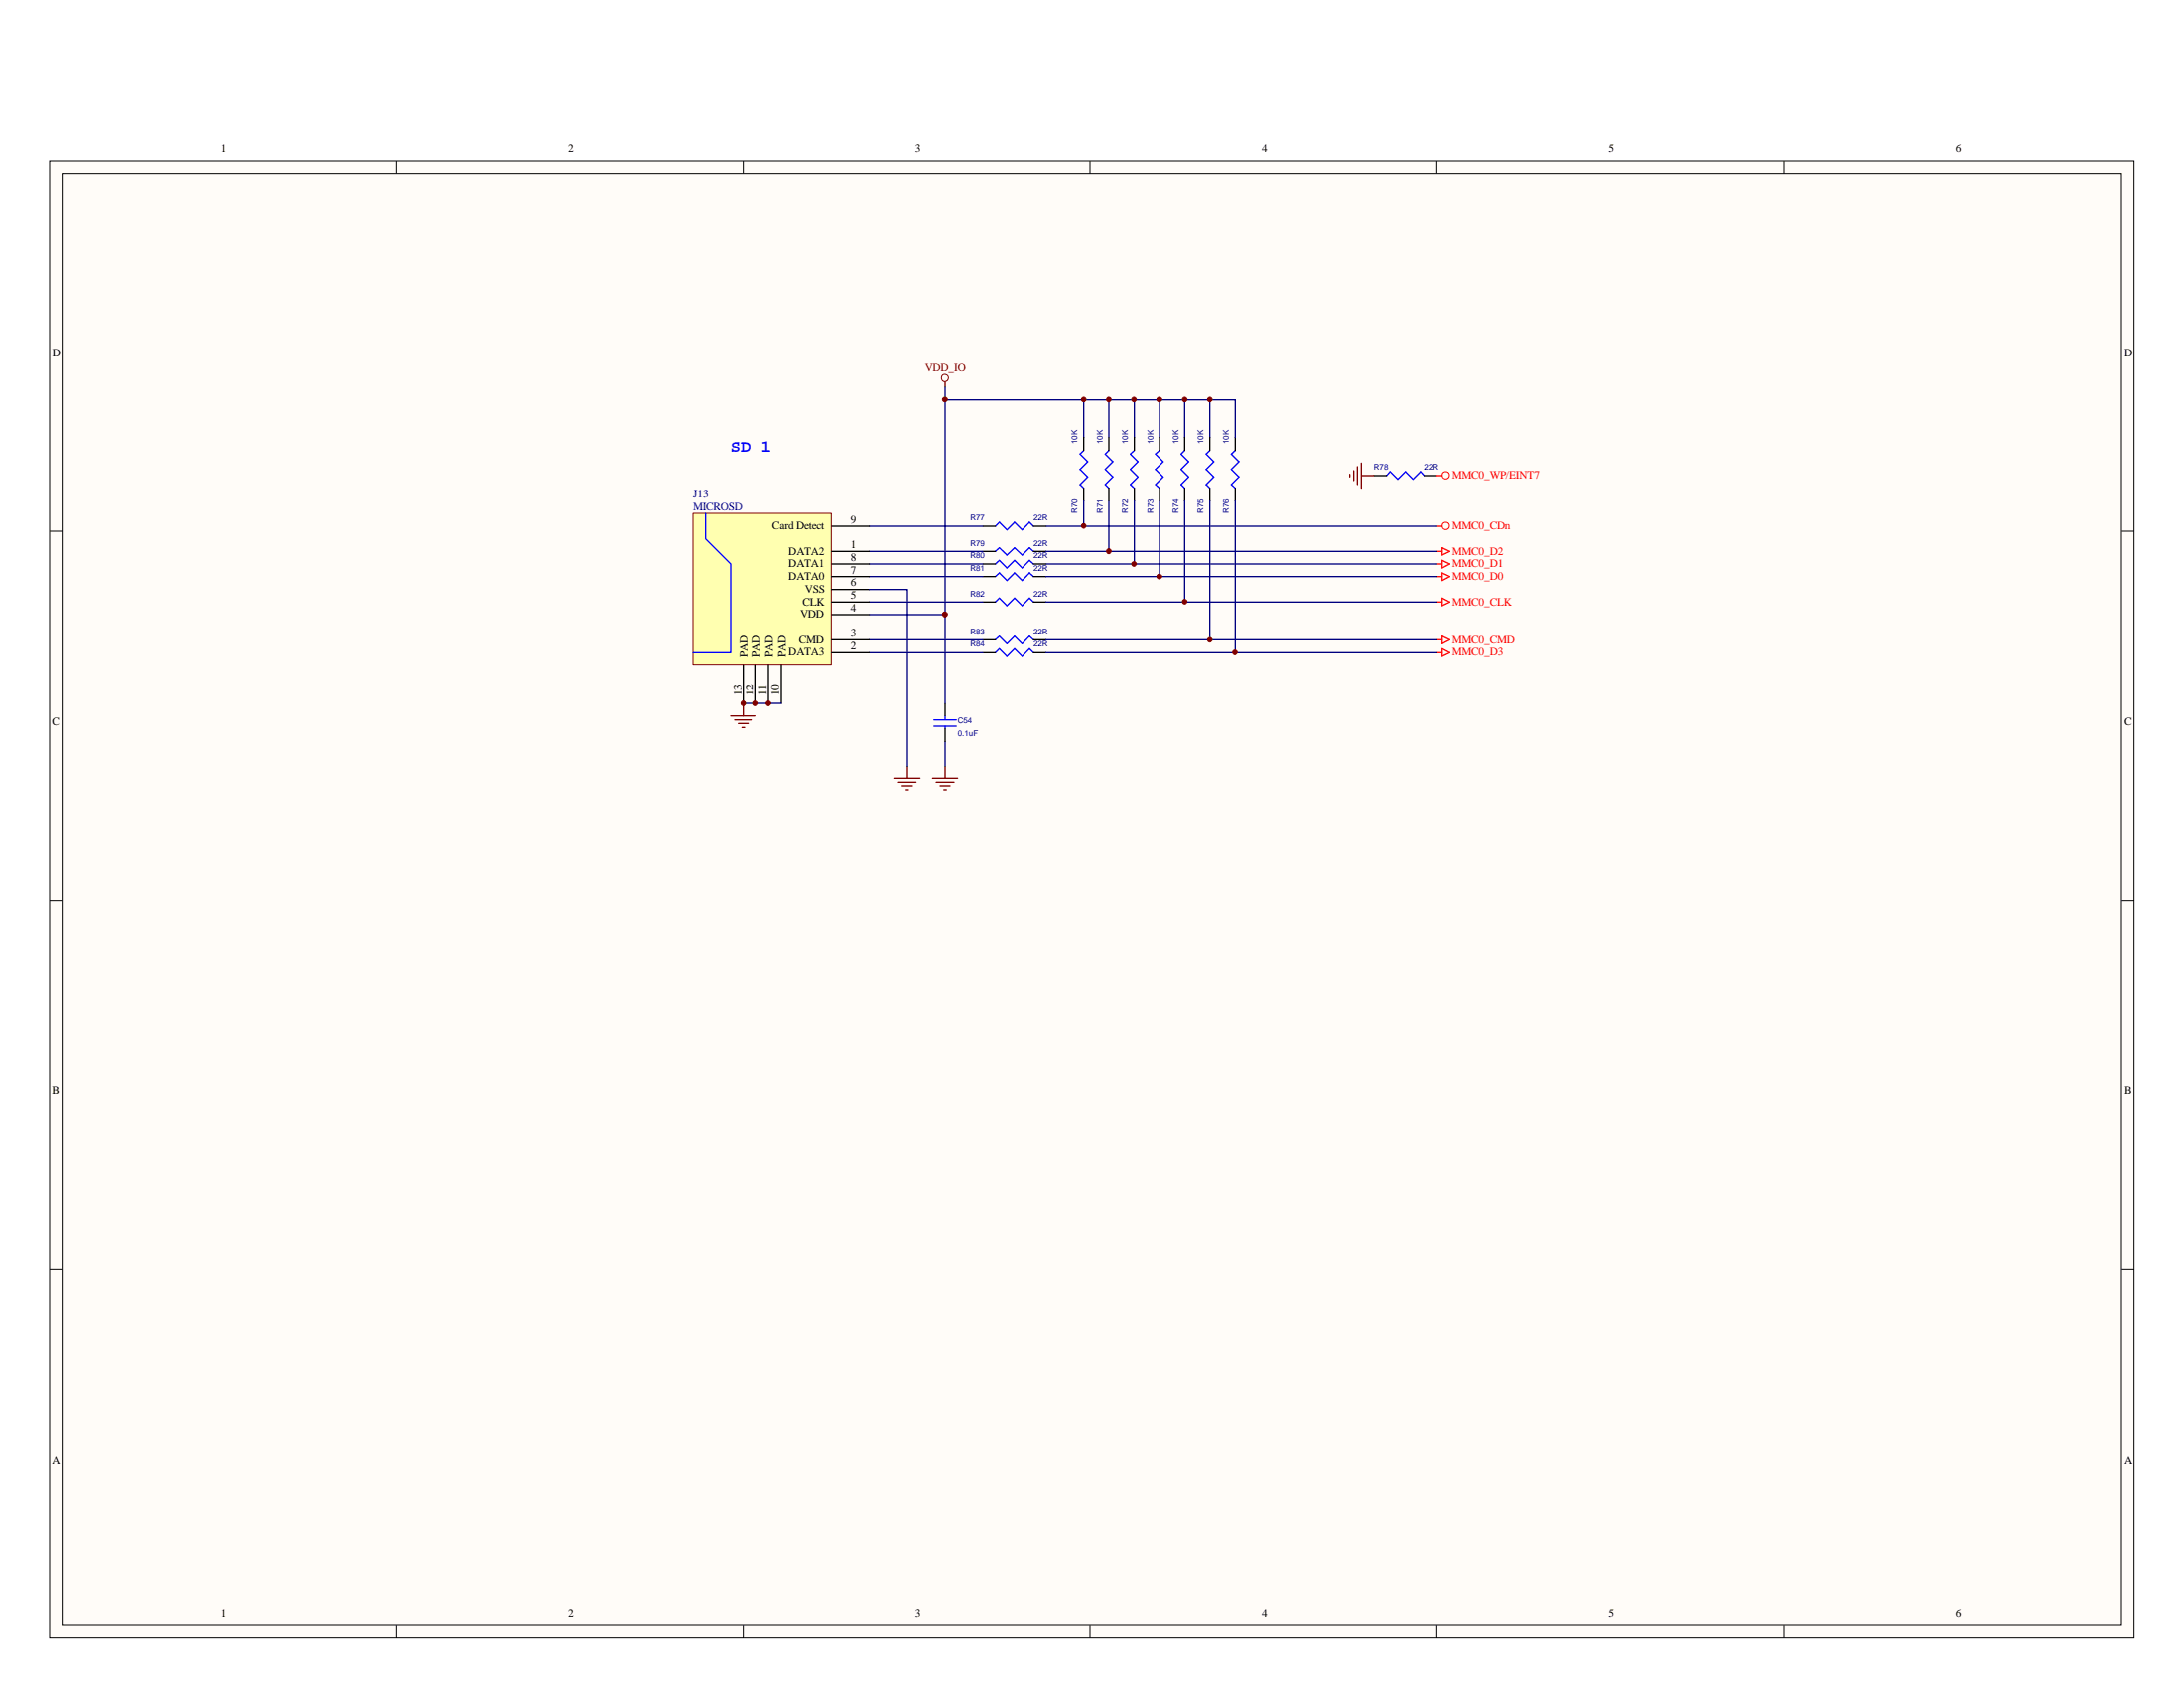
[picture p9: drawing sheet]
<svg xmlns="http://www.w3.org/2000/svg" width="279mm" height="216mm" viewBox="0 0 279 216" stroke-linecap="round" stroke-linejoin="round" font-family="sans-serif">
<path d="M6.3 20.6h266.7v188.9h-266.7z" fill="#fffcf8"/>
<g fill="none" stroke="#000" stroke-width=".13">
<path d="M6.3 20.6h266.7v188.9h-266.7zM8 22.2h263.4v185.7h-263.4zM50.7 20.6v1.6M95.1 20.6v1.6M139.4 20.6v1.6M183.8 20.6v1.6M228.2 20.6v1.6M6.3 67.9h1.7M271.4 67.9h1.6M6.3 115.1h1.7M271.4 115.1h1.6M6.3 162.3h1.7"/>
<path d="M271.4 162.3h1.6M50.7 207.9v1.6M95.1 207.9v1.6M139.4 207.9v1.6M183.8 207.9v1.6M228.2 207.9v1.6"/>
</g>
<g fill="none" stroke="#000080" stroke-width=".17">
<path d="M120.9 51.1h21v4.9M138.6 51.1v4.9M141.9 51.1h16.1v4.9M145.1 51.1v4.9M148.3 51.1v4.9M151.6 51.1v4.9M154.8 51.1v4.9M111.2 72.1h14.5M111.2 73.7h14.5M111.2 77h14.5M111.2 70.5h14.5M111.2 67.3h14.5"/>
<path d="M111.2 81.8h14.5M111.2 83.5h14.5M120.9 94.8v3.2"/>
</g>
<g fill="none" stroke="#00f" stroke-width=".17">
<path d="M138.6 57.6l-.4 .5 .9 1-.9 .9 .9 1-.9 1 .4 .4M141.9 57.6l-.5 .5 1 1-1 .9 1 1-1 1 .5 .4M145.1 57.6l-.5 .5 1 1-1 .9 1 1-1 1 .5 .4M148.3 57.6l-.5 .5 1 1-1 .9 1 1-1 1 .5 .4M151.6 57.6l-.5 .5 1 1-1 .9 1 1-1 1 .5 .4M154.8 57.6l-.5 .5 1 1-1 .9 1 1-1 1 .5 .4M158 57.6l-.5 .5 1 1-1 .9 1 1-1 1 .5 .4M127.3 67.3l.5-.5 1 1 1-1 1 1 .9-1 .5 .5M127.3 70.5l.5-.4 1 .9 1-.9 1 .9 .9-.9 .5 .4M127.3 72.1l.5-.4 1 .9 1-.9 1 .9 .9-.9 .5 .4M127.3 73.7l.5-.4 1 1 1-1 1 1 .9-1 .5 .4M127.3 77l.5-.5 1 1 1-1 1 1 .9-1 .5 .5"/>
<path d="M177.4 60.8l.4-.5 1 1 1-1 1 1 .9-1 .5 .5M119.5 92h2.8M119.5 92.8h2.8M120.9 91.5v.5M120.9 92.8v.4M127.3 83.5l.5-.5 1 .9 1-.9 1 .9 .9-.9 .5 .5M127.3 81.8l.5-.4 1 .9 1-.9 1 .9 .9-.9 .5 .4"/>
</g>
<g fill="none" stroke="#000" stroke-width=".17">
<path d="M138.6 56v1.6M141.9 56v1.6M145.1 56v1.6M148.3 56v1.6M151.6 56v1.6M154.8 56v1.6M158 56v1.6M125.7 67.3h1.6M125.7 70.5h1.6M125.7 72.1h1.6M125.7 73.7h1.6M125.7 77h1.6"/>
<path d="M132.2 67.3h1.6M132.2 70.5h1.6M132.2 72.1h1.6M132.2 73.7h1.6M132.2 77h1.6M138.6 62.4v1.7M141.9 62.4v1.7M145.1 62.4v1.7M148.3 62.4v1.7M151.6 62.4v1.7M154.8 62.4v1.7M158 62.4v1.7"/>
<path d="M175.8 60.8h1.6M182.2 60.8h1.6M120.9 89.9v1.6M120.9 93.2v1.6M125.7 83.5h1.6M125.7 81.8h1.6M132.2 83.5h1.6M132.2 81.8h1.6"/>
</g>
<g fill="none" stroke="#800000" stroke-width=".17">
<path d="M120.9 48.9v.6M93.5 91.5h3.2M94 92h2.2M94.4 92.5h1.3M94.9 93h.3M95.1 89.9v1.6M114.5 99.6h3.2M116.1 98v1.6M119.3 99.6h3.2M120.9 98v1.6M114.9 100.1h2.3M115.4 100.6h1.3"/>
<path d="M115.9 101.1h.3M119.8 100.1h2.2M120.3 100.6h1.2M120.7 101.1h.4"/>
</g>
<circle cx="120.9" cy="48.3" r=".46" fill="none" stroke="#800000" stroke-width=".13"/>
<g fill="none" stroke="#f00" stroke-width=".17">
<path d="M183.8 72.1h.7M183.8 70.5h.7M183.8 67.3h.7M183.8 73.7h.7M183.8 77h.7M183.8 60.8h.7M184.5 71.7l1 .4-1 .5zM184.5 70.1l1 .4-1 .5zM184.5 73.3l1 .4-1 .6zM184.5 76.5l1 .5-1 .5zM183.8 81.8h.7M183.8 83.5h.7"/>
<path d="M184.5 81.4l1 .4-1 .5zM184.5 83l1 .5-1 .4z"/>
</g>
<g fill="none" stroke="#f00" stroke-width=".13">
<circle cx="184.9" cy="67.3" r=".47"/>
<circle cx="184.9" cy="60.8" r=".47"/>
</g>
<path d="M88.7 65.7h17.6v19.3h-17.6z" fill="#ffffb0"/>
<path d="M88.6 65.7h17.7v19.3h-17.7z" fill="none" stroke="#800000" stroke-width=".13"/>
<g fill="none" stroke="#000" stroke-width=".17">
<path d="M106.4 67.3h4.8M106.4 72.1h4.8M106.4 73.7h4.8M106.4 75.4h4.8M106.4 77h4.8M106.4 78.6h4.8M106.4 70.5h4.8M95.1 85.1v4.8M96.7 85.1v4.8M98.3 85.1v4.8M99.9 85.1v4.8M106.4 81.8h4.8"/>
<path d="M106.4 83.5h4.8"/>
</g>
<path d="M90.3 65.7v3.2l3.2 3.2v11.4h-4.9" fill="none" stroke="#00f" stroke-width=".17"/>
<g fill="none" stroke="#000080" stroke-width=".17">
<path d="M120.9 49.5v29.1h-9.7M111.2 75.4h4.9v22.6M120.9 78.6v11.3M133.8 67.3h50M133.8 70.5h50M133.8 72.1h50M133.8 73.7h50M133.8 77h50M138.6 64.1v3.2M141.9 64.1v6.4M145.1 64.1v8M148.3 64.1v9.6"/>
<path d="M151.6 64.1v12.9M154.8 64.1v17.7M158 64.1v19.4M95.1 89.9h4.8M133.8 81.8h50M133.8 83.5h50"/>
</g>
<path d="M173.7 59.7v2.3M174.2 59.2v3.2M172.7 60.7v.3M173.2 60.2v1.3M174.2 60.8h1.6" fill="none" stroke="#800000" stroke-width=".17"/>
<g fill="#800000" stroke="#800000" stroke-width=".13">
<circle cx="154.8" cy="51.1" r=".3"/>
<circle cx="145.1" cy="51.1" r=".3"/>
<circle cx="138.6" cy="51.1" r=".3"/>
<circle cx="148.3" cy="51.1" r=".31"/>
<circle cx="151.6" cy="51.1" r=".3"/>
<circle cx="120.9" cy="51.1" r=".31"/>
<circle cx="141.9" cy="51.1" r=".3"/>
<circle cx="95.1" cy="89.9" r=".3"/>
<circle cx="98.3" cy="89.9" r=".3"/>
<circle cx="96.7" cy="89.9" r=".3"/>
<circle cx="120.9" cy="78.6" r=".32"/>
<circle cx="138.6" cy="67.3" r=".3"/>
<circle cx="141.8" cy="70.5" r=".31"/>
<circle cx="145.1" cy="72.1" r=".3"/>
<circle cx="148.3" cy="73.7" r=".31"/>
<circle cx="151.6" cy="77" r=".3"/>
<circle cx="154.8" cy="81.8" r=".3"/>
<circle cx="158" cy="83.4" r=".3"/>
</g>
<text font-size="2.2" fill="#00f" x="93.5" y="57.7">SD 1</text>
<g font-size="1.4">
<text x="28.3" y="19.4">1</text>
<text x="72.6" y="19.4">2</text>
<text x="117.1" y="19.4">3</text>
<text x="161.4" y="19.4">4</text>
<text x="205.8" y="19.4">5</text>
<text x="250.1" y="19.4">6</text>
<text x="6.7" y="45.6">D</text>
<text x="271.8" y="45.6">D</text>
<text x="98.8" y="67.7">Card Detect</text>
<text x="100.9" y="71">DATA2</text>
<text x="108.8" y="66.9">9</text>
<text x="108.8" y="71.8">8</text>
<text x="108.8" y="70.1">1</text>
<text x="100.9" y="72.6">DATA1</text>
<text x="100.9" y="74.2">DATA0</text>
<text x="102.7" y="77.4">CLK</text>
<text x="103" y="75.8">VSS</text>
<text x="108.8" y="73.4">7</text>
<text x="108.8" y="75">6</text>
<text x="108.8" y="76.6">5</text>
<text x="100.9" y="83.9">DATA3</text>
<text x="102.2" y="82.3">CMD</text>
<text x="102.4" y="79">VDD</text>
<text x="108.8" y="78.2">4</text>
<text x="108.8" y="81.4">3</text>
<text x="108.8" y="83.1">2</text>
<text x="94.8" y="88.9" transform="rotate(-90 94.8 88.9)">13</text>
<text x="95.6" y="84.1" transform="rotate(-90 95.6 84.1)">PAD</text>
<text x="96.4" y="88.9" transform="rotate(-90 96.4 88.9)">12</text>
<text x="97.2" y="84.1" transform="rotate(-90 97.2 84.1)">PAD</text>
<text x="98" y="88.9" transform="rotate(-90 98 88.9)">11</text>
<text x="98.8" y="84.1" transform="rotate(-90 98.8 84.1)">PAD</text>
<text x="99.7" y="88.9" transform="rotate(-90 99.7 88.9)">10</text>
<text x="100.5" y="84.1" transform="rotate(-90 100.5 84.1)">PAD</text>
<text x="6.7" y="92.8">C</text>
<text x="271.8" y="92.8">C</text>
<text x="6.7" y="140">B</text>
<text x="271.8" y="140">B</text>
<text x="6.7" y="187.2">A</text>
<text x="271.8" y="187.2">A</text>
<text x="28.3" y="206.8">1</text>
<text x="72.6" y="206.8">2</text>
<text x="117.1" y="206.8">3</text>
<text x="161.4" y="206.8">4</text>
<text x="205.8" y="206.8">5</text>
<text x="250.1" y="206.8">6</text>
</g>
<text font-size="1.4" fill="#800000" x="118.3" y="47.5">VDD_IO</text>
<g font-size="1.4" fill="#000080">
<text x="88.6" y="63.7">J13</text>
<text x="88.6" y="65.3">MICROSD</text>
</g>
<g font-size="1.4" fill="#f00">
<text x="185.8" y="61.3">MMC0_WP/EINT7</text>
<text x="185.8" y="71">MMC0_D2</text>
<text x="185.8" y="67.7">MMC0_CDn</text>
<text x="185.8" y="72.6">MMC0_D1</text>
<text x="185.8" y="74.2">MMC0_D0</text>
<text x="185.8" y="77.4">MMC0_CLK</text>
<text x="185.8" y="82.3">MMC0_CMD</text>
<text x="185.8" y="83.9">MMC0_D3</text>
</g>
<g font-size="1" fill="#000080">
<text x="137.8" y="56.8" transform="rotate(-90 137.8 56.8)">10K</text>
<text x="141.1" y="56.8" transform="rotate(-90 141.1 56.8)">10K</text>
<text x="144.3" y="56.8" transform="rotate(-90 144.3 56.8)">10K</text>
<text x="147.5" y="56.8" transform="rotate(-90 147.5 56.8)">10K</text>
<text x="150.7" y="56.8" transform="rotate(-90 150.7 56.8)">10K</text>
<text x="154" y="56.8" transform="rotate(-90 154 56.8)">10K</text>
<text x="157.2" y="56.8" transform="rotate(-90 157.2 56.8)">10K</text>
<text x="137.8" y="65.7" transform="rotate(-90 137.8 65.7)">R70</text>
<text x="141.1" y="65.7" transform="rotate(-90 141.1 65.7)">R71</text>
<text x="144.3" y="65.7" transform="rotate(-90 144.3 65.7)">R72</text>
<text x="147.5" y="65.7" transform="rotate(-90 147.5 65.7)">R73</text>
<text x="150.7" y="65.7" transform="rotate(-90 150.7 65.7)">R74</text>
<text x="154" y="65.7" transform="rotate(-90 154 65.7)">R75</text>
<text x="157.2" y="65.7" transform="rotate(-90 157.2 65.7)">R76</text>
<text x="175.8" y="60.1">R78</text>
<text x="182.2" y="60.1">22R</text>
<text x="124.1" y="66.5">R77</text>
<text x="124.1" y="69.8">R79</text>
<text x="124.1" y="71.4">R80</text>
<text x="132.2" y="66.5">22R</text>
<text x="132.2" y="69.8">22R</text>
<text x="132.2" y="71.4">22R</text>
<text x="124.1" y="73">R81</text>
<text x="124.1" y="76.3">R82</text>
<text x="132.2" y="73">22R</text>
<text x="132.2" y="76.3">22R</text>
<text x="124.1" y="82.7">R84</text>
<text x="124.1" y="81.1">R83</text>
<text x="132.2" y="82.7">22R</text>
<text x="132.2" y="81.1">22R</text>
<text x="122.5" y="92.4">C54</text>
<text x="122.5" y="94.1">0.1uF</text>
</g>
</svg>
